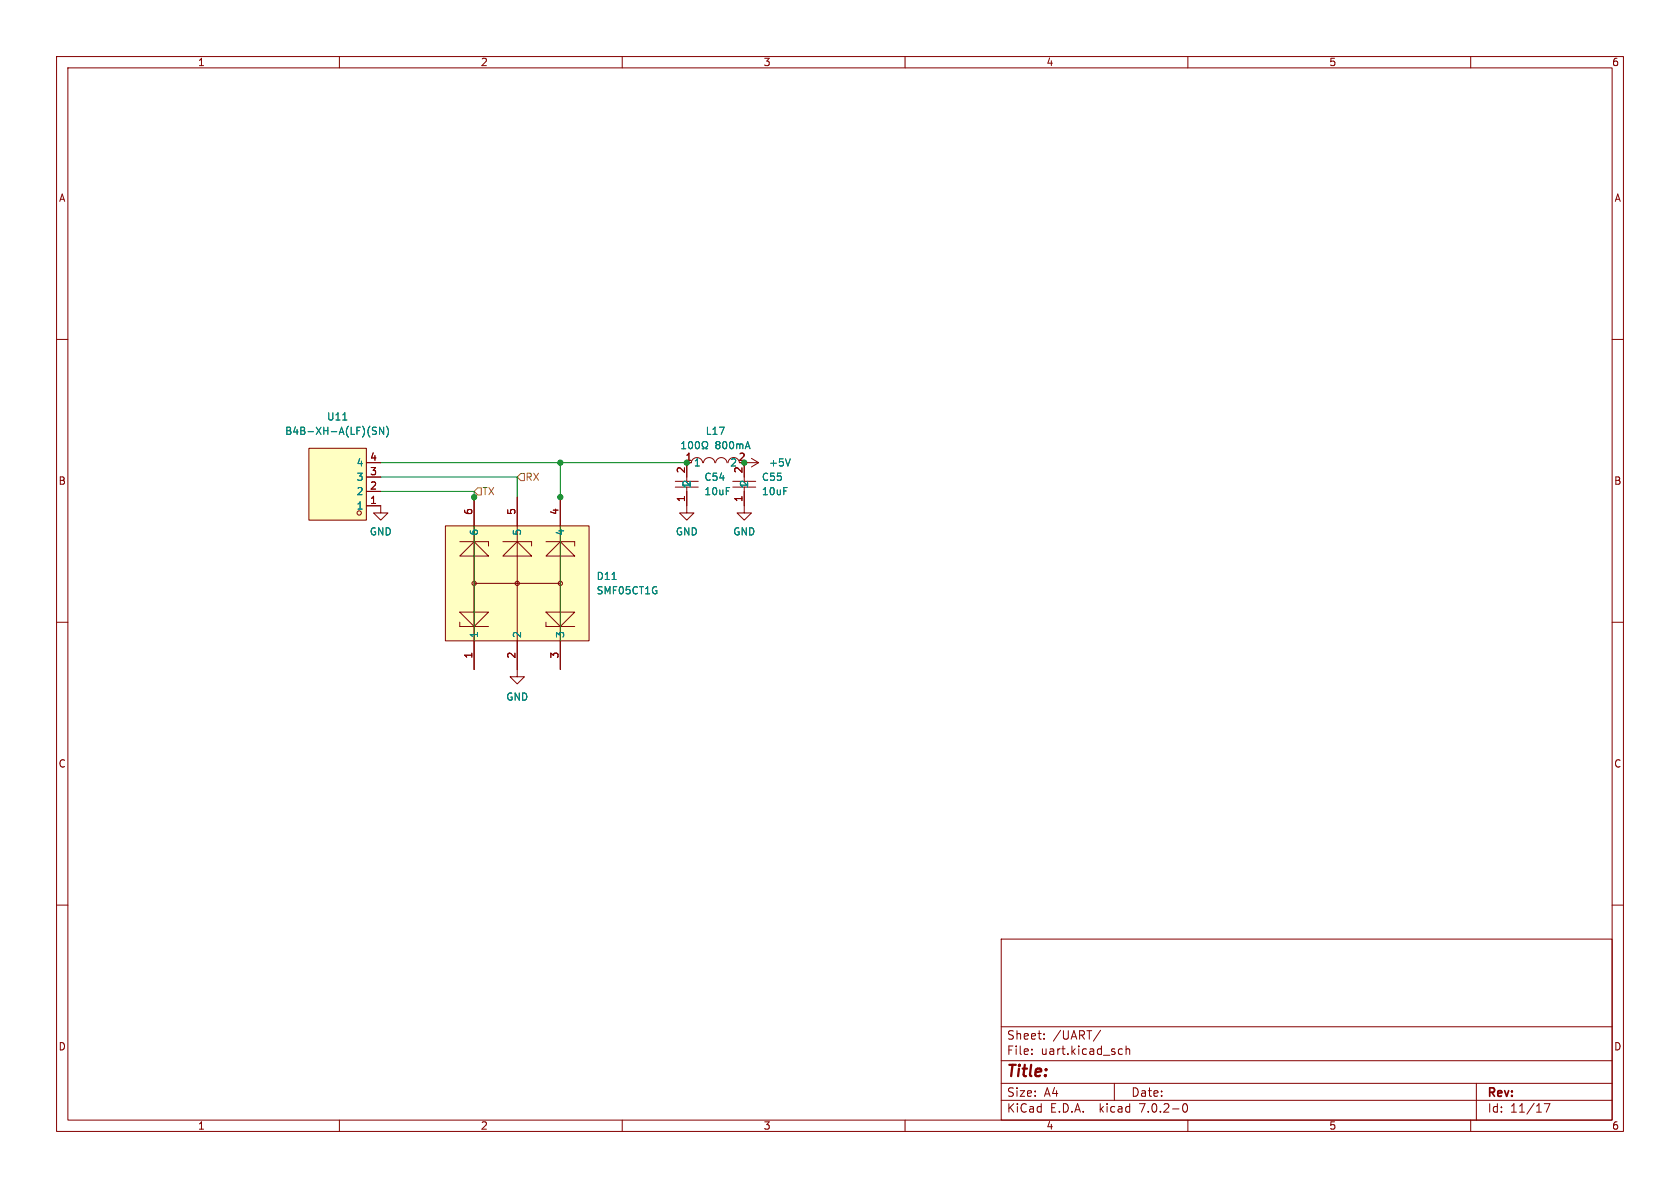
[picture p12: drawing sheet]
<svg xmlns="http://www.w3.org/2000/svg" width="297mm" height="210mm" viewBox="0 0 297 210" stroke-linecap="round" stroke-linejoin="round" font-family="sans-serif">
<g fill="none" stroke="#840000" stroke-width=".18">
<path d="M10 10h277v190h-277zM12 12h273v186h-273zM60 10v2M110 10v2M160 10v2M210 10v2M260 10v2M10 60h2M285 60h2M10 110h2M91.4 118.4v1.2h1.3l-1.3 1.3-1.2-1.3h1.2M285 110h2"/>
<path d="M10 160h2M285 160h2M177 166h108v32h-108zM60 198v2M110 198v2M160 198v2M177 194.5h108M177 191.5h108M177 187.5h108M177 181.5h108M182.4 186.3v.1M182.4 185.5v.1"/>
<path d="M184.6 183.6v.1M184.6 182.8v.1M194.6 182.1l-1.3 2M197 191.5v3M198 185.4l.4 .1M198.4 186.3l-.4 .1M199.1 185.5l.2-.1 .3 .1 .1 .9M199.1 184.9v1.5M209.2 195.2l.2-.1a.81 .81 0 0 1 .6 .6 .81 .81 0 0 1-.3 .8l-.1 .1a.81 .81 0 0 1-.4-1.4zM210 198v2M260 198v2M261 191.5v6.5"/>
<path d="M273 195.1h1l-.6 1.5"/>
</g>
<path d="M78.7 93h25.4v20.3h-25.4z" fill="#ffffc2" stroke="#ffffc2" stroke-width=".18"/>
<g fill="#ffffc2">
<path d="M96.5 108.2h5.1l-2.5 2.5z"/>
<path d="M81.3 108.2h5.1l-2.6 2.5z"/>
<path d="M99.1 95.8l2.5 2.5h-5.1z"/>
<path d="M88.9 98.3l2.5-2.5 2.6 2.5z"/>
<path d="M81.3 98.3l2.5-2.5 2.6 2.5z"/>
</g>
<g fill="none" stroke="#840000" stroke-width=".18">
<path d="M54.6 79.2h10.2v12.7h-10.2zM64.8 89.4h2.5v1.3h1.3l-1.3 1.2-1.3-1.2h1.3M64.8 81.8h2.5M64.8 86.9h2.5M64.8 84.3h2.5M78.7 93h25.4v20.3h-25.4zM81.3 98.3l2.5-2.5 2.6 2.5zM81.3 95.8h5.1v.7M83.8 87.9v30.5M88.9 98.3l2.5-2.5 2.6 2.5zM88.9 95.8h5.1v.7M91.4 87.9v30.5"/>
<path d="M96.5 95.8h5.1v.7M99.1 95.8l2.5 2.5h-5.1zM99.1 87.9v30.5M119.4 86.1h4M119.4 85.1h4M121.4 86.1v4.6h1.3l-1.3 1.2-1.3-1.2h1.3M121.4 81.8v3.3M122.2 81.8a1.01 1.01 0 0 1 1-.9 1.01 1.01 0 0 1 1 .9M124.4 81.8a1.01 1.01 0 0 1 1-.9 1.01 1.01 0 0 1 1 .9M126.5 81.8a1.01 1.01 0 0 1 1-.9 1.01 1.01 0 0 1 1 .9M128.7 81.8a1.01 1.01 0 0 1 1-.9 1.01 1.01 0 0 1 1 .9M129.5 86.1h4.1"/>
<path d="M129.5 85.1h4.1M131.6 86.1v4.6h1.2l-1.2 1.2-1.3-1.2h1.3M132.8 81l1.3 .8M134.1 81.8h-2.5v3.3M134.1 81.8l-1.3 .8M81.3 108.2h5.1l-2.6 2.5zM81.3 110v.7h5.1M83.8 102.9h.1M83.8 103.1h15.3M91.4 102.9h.1M96.5 108.2h5.1l-2.5 2.5zM96.5 110v.7h5.1"/>
<path d="M99.1 102.9h.1"/>
<circle cx="63.5" cy="90.7" r=".38"/>
<circle cx="83.8" cy="103.1" r=".38"/>
<circle cx="91.4" cy="103.1" r=".38"/>
<circle cx="99.1" cy="103.1" r=".38"/>
</g>
<path d="M60.6 74.2h.7M65.8 75.9l.8 .5-.3 .4-.5-.1M66.6 75.6l-.5-.1-.3 .3M67.8 75.5v1.3l-.7-1.3v1.3M68.3 75.3a1.46 1.46 0 0 1 0 2M120.5 79.3h.7M120.5 78.4l.4-.3v1.2M121.8 78.2l.2-.1a.68 .68 0 0 1 .5 .6 .68 .68 0 0 1-.5 .6l-.2-.1-.1-.4zM123 78.2l.2-.1a.68 .68 0 0 1 .5 .6 .68 .68 0 0 1-.5 .6l-.2-.1-.1-.4zM124.1 79.3h.3v-.2a.54 .54 0 0 1-.2-.8 .54 .54 0 0 1 .7-.2 .58 .58 0 0 1-.1 1v.2h.3M132.2 78.1l.4 1.2M139.7 81.1l-.4 1.3" fill="none" stroke="#008484" stroke-width=".18"/>
<path d="M54.6 79.2h10.2v12.7h-10.2z" fill="#ffffc2" stroke="#ffffc2" stroke-width=".18"/>
<path d="M84.5 86.2h.6v1.3h-.6l-.7-.6zM92.1 83.7h.6v1.3h-.6l-.7-.7z" fill="none" stroke="#848400" stroke-width=".18"/>
<path d="M67.3 81.8h54.1M67.3 84.3h24.1v3.6M67.3 86.9h16.5v31.5M99.1 81.8v36.6" fill="none" stroke="#008400" stroke-width=".18"/>
<g fill="#008400" stroke="#008400" stroke-width=".18">
<circle cx="121.4" cy="81.8" r=".46"/>
<circle cx="99.1" cy="81.8" r=".46"/>
<circle cx="83.8" cy="87.9" r=".46"/>
<circle cx="99.1" cy="87.9" r=".46"/>
<circle cx="131.6" cy="81.8" r=".46"/>
</g>
<text font-size="2.8" fill="#840000" x="178" y="190.8">Title:</text>
<g font-size="2.1" fill="#840000">
<text x="178" y="183.9">Sheet:</text>
<text x="186.2" y="183.9">/UART/</text>
<text x="178" y="186.6">File:</text>
<text x="184" y="186.6">uart.kicad_sch</text>
<text x="178" y="196.8">KiCad</text>
<text x="178" y="194">Size:</text>
<text x="184.6" y="194">A4</text>
<text x="185.7" y="196.8">E.D.A.</text>
<text x="194.4" y="196.8">kicad</text>
<text x="200" y="194">Date:</text>
<text x="201.5" y="196.8">7.0.2-0</text>
<text x="263" y="194.2">Rev:</text>
<text x="263" y="196.8">Id:</text>
<text x="267" y="196.8">11/17</text>
</g>
<g font-size="1.8" fill="#840000">
<text x="35" y="11.8">1</text>
<text x="85" y="11.8">2</text>
<text x="135" y="11.8">3</text>
<text x="185" y="11.8">4</text>
<text x="235" y="11.8">5</text>
<text x="285" y="11.8">6</text>
<text x="10.4" y="35.8">A</text>
<text x="285.4" y="35.8">A</text>
<text x="65.4" y="81.5">4</text>
<text x="121.1" y="81.5">1</text>
<text x="121.2" y="83.7" transform="rotate(-90 121.2 83.7)">2</text>
<text x="130.5" y="81.5">2</text>
<text x="131.3" y="83.7" transform="rotate(-90 131.3 83.7)">2</text>
<text x="10.3" y="85.8">B</text>
<text x="65.4" y="89.2">1</text>
<text x="65.4" y="86.6">2</text>
<text x="65.4" y="84.1">3</text>
<text x="121.2" y="88.8" transform="rotate(-90 121.2 88.8)">1</text>
<text x="131.3" y="88.8" transform="rotate(-90 131.3 88.8)">1</text>
<text x="285.3" y="85.8">B</text>
<text x="83.6" y="91.1" transform="rotate(-90 83.6 91.1)">6</text>
<text x="91.2" y="91.1" transform="rotate(-90 91.2 91.1)">5</text>
<text x="98.8" y="91.1" transform="rotate(-90 98.8 91.1)">4</text>
<text x="83.6" y="116.5" transform="rotate(-90 83.6 116.5)">1</text>
<text x="91.2" y="116.5" transform="rotate(-90 91.2 116.5)">2</text>
<text x="98.8" y="116.5" transform="rotate(-90 98.8 116.5)">3</text>
<text x="10.3" y="135.8">C</text>
<text x="285.3" y="135.8">C</text>
<text x="10.3" y="185.8">D</text>
<text x="285.3" y="185.8">D</text>
<text x="35" y="199.8">1</text>
<text x="85" y="199.8">2</text>
<text x="135" y="199.8">3</text>
<text x="185" y="199.8">4</text>
<text x="235" y="199.8">5</text>
<text x="285" y="199.8">6</text>
</g>
<g font-size="1.8" fill="#008484">
<text x="50.3" y="77">B4B-XH-A(LF)(SN)</text>
<text x="57.8" y="74.5">U11</text>
<text x="124.7" y="77">L17</text>
<text x="62.9" y="82.6">4</text>
<text x="122.7" y="82.6">1</text>
<text x="126.4" y="79.6">800mA</text>
<text x="129" y="82.6">2</text>
<text x="135.9" y="82.6">+5V</text>
<text x="62.9" y="87.7">2</text>
<text x="62.9" y="85.2">3</text>
<text x="122.2" y="86.4" transform="rotate(-90 122.2 86.4)">1</text>
<text x="122.2" y="86.2" transform="rotate(-90 122.2 86.2)">2</text>
<text x="124.5" y="85.2">C54</text>
<text x="124.5" y="87.7">10uF</text>
<text x="132.4" y="86.4" transform="rotate(-90 132.4 86.4)">1</text>
<text x="132.4" y="86.2" transform="rotate(-90 132.4 86.2)">2</text>
<text x="134.6" y="85.2">C55</text>
<text x="134.6" y="87.7">10uF</text>
<text x="62.9" y="90.2">1</text>
<text x="65.3" y="94.8">GND</text>
<text x="84.6" y="94.8" transform="rotate(-90 84.6 94.8)">6</text>
<text x="92.3" y="94.8" transform="rotate(-90 92.3 94.8)">5</text>
<text x="99.9" y="94.8" transform="rotate(-90 99.9 94.8)">4</text>
<text x="119.4" y="94.8">GND</text>
<text x="129.6" y="94.8">GND</text>
<text x="105.4" y="102.7">D11</text>
<text x="105.4" y="105.2">SMF05CT1G</text>
<text x="84.6" y="112.8" transform="rotate(-90 84.6 112.8)">1</text>
<text x="92.3" y="112.8" transform="rotate(-90 92.3 112.8)">2</text>
<text x="99.9" y="112.8" transform="rotate(-90 99.9 112.8)">3</text>
<text x="89.4" y="124">GND</text>
</g>
<g font-size="1.8" fill="#848400">
<text x="85.3" y="87.7">TX</text>
<text x="92.9" y="85.2">RX</text>
</g>
</svg>
